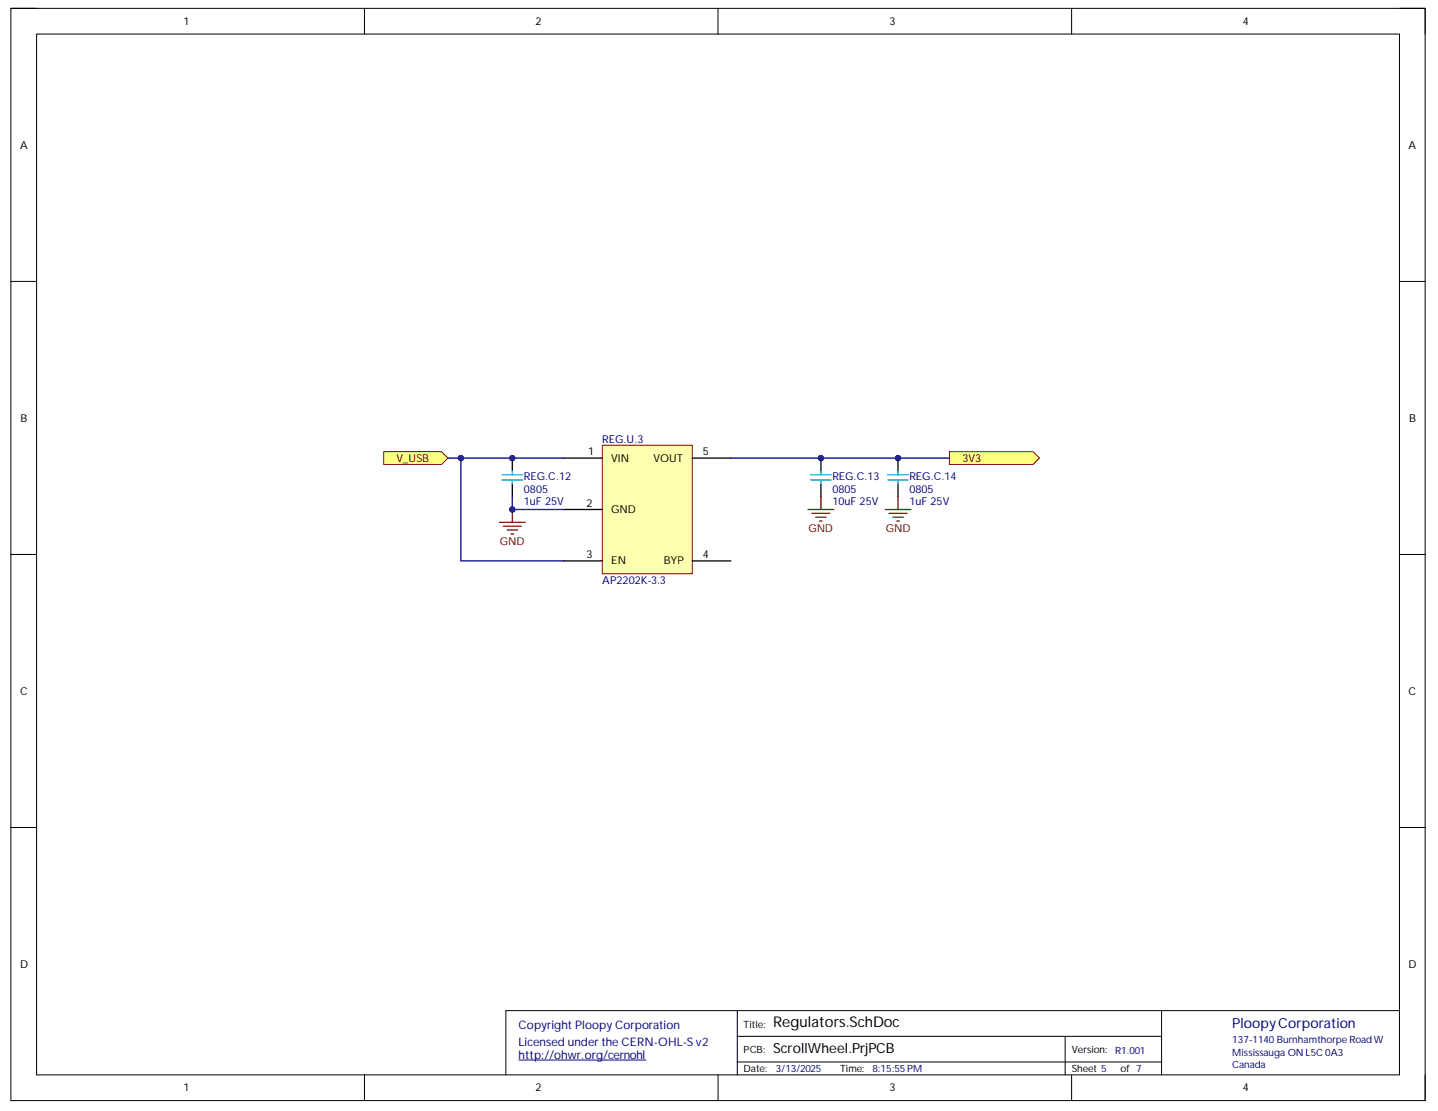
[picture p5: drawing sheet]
<svg xmlns="http://www.w3.org/2000/svg" width="279mm" height="216mm" viewBox="0 0 279 216" stroke-linecap="round" stroke-linejoin="round" font-family="sans-serif">
<path d="M2.1 1.6h274.8v212.3h-274.8z" fill="none" stroke="#000" stroke-width=".19"/>
<path d="M7.1 6.6h264.8v202.3h-264.8z" fill-rule="evenodd" fill="#fff"/>
<g fill="none" stroke="#000" stroke-width=".19">
<path d="M2.1 1.6h5M7.1 6.6h264.8v202.3h-264.8zM70.8 1.6v5M139.5 1.6v5M208.2 1.6v5M271.9 1.6h5v5M2.1 54.7h5M271.9 54.7h5M2.1 107.7h5M271.9 107.8h5M2.1 160.8h5M271.9 160.8h5"/>
<path d="M143.3 196.4v12.5M225.7 196.4v12.5M271.9 196.4h-173.6v12.5M70.8 208.9v5M139.5 208.9v5M143.3 201.4h82.4M143.3 206.4h82.4M207 201.4v7.5M208.2 208.9v5M276.9 208.9v5"/>
</g>
<path d="M100.8 206h24.7" fill="none" stroke="#000080" stroke-width=".19"/>
<path d="M99.5 99v2.5M157 99h5M157.7 99.8h3.5M159.5 96.5v2.5M97 101.5h5M97.8 102.3h3.5M98.5 103h2M99.3 103.8h.5M158.5 100.5h2M159.2 101.3h.5" fill="none" stroke="#800000" stroke-width=".25"/>
<circle cx="99.5" cy="99" r=".5" fill="#000080"/>
<circle cx="99.5" cy="99" r=".5" fill="none" stroke="#000080" stroke-width=".19"/>
<circle cx="99.5" cy="89" r=".5" fill="#000080"/>
<circle cx="99.5" cy="89" r=".5" fill="none" stroke="#000080" stroke-width=".19"/>
<path d="M99.5 89v2.5" fill="none" stroke="#000" stroke-width=".25"/>
<circle cx="99.5" cy="89" r=".5" fill="#000080"/>
<circle cx="99.5" cy="89" r=".5" fill="none" stroke="#000080" stroke-width=".19"/>
<path d="M99.5 94v2.5" fill="none" stroke="#000" stroke-width=".25"/>
<path d="M97.5 93.3h4M97.5 92.3h4M99.5 91.5v.8M99.5 93.3v.7" fill="none" stroke="#009cca" stroke-width=".25"/>
<path d="M74.6 87.8h11.2l1.3 1.2-1.3 1.3h-11.2z" fill-rule="evenodd" fill="#ffff80"/>
<path d="M74.6 87.8h11.2l1.3 1.2-1.3 1.3h-11.2z" fill="none" stroke="#800000" stroke-width=".19"/>
<path d="M184.5 87.8h16.2l1.3 1.2-1.3 1.3h-16.2z" fill-rule="evenodd" fill="#ffff80"/>
<path d="M184.5 87.8h16.2l1.3 1.2-1.3 1.3h-16.2z" fill="none" stroke="#800000" stroke-width=".19"/>
<circle cx="159.5" cy="89" r=".5" fill="#000080"/>
<circle cx="159.5" cy="89" r=".5" fill="none" stroke="#000080" stroke-width=".19"/>
<path d="M159.5 89v2.5" fill="none" stroke="#000" stroke-width=".25"/>
<circle cx="159.5" cy="89" r=".5" fill="#000080"/>
<circle cx="159.5" cy="89" r=".5" fill="none" stroke="#000080" stroke-width=".19"/>
<path d="M159.5 94v2.5" fill="none" stroke="#000" stroke-width=".25"/>
<path d="M157.5 93.3h4M157.5 92.3h4M159.5 91.5v.8M159.5 93.3v.7" fill="none" stroke="#009cca" stroke-width=".25"/>
<circle cx="174.5" cy="89" r=".5" fill="#000080"/>
<circle cx="174.5" cy="89" r=".5" fill="none" stroke="#000080" stroke-width=".19"/>
<path d="M174.5 89v2.5" fill="none" stroke="#000" stroke-width=".25"/>
<circle cx="174.5" cy="89" r=".5" fill="#000080"/>
<circle cx="174.5" cy="89" r=".5" fill="none" stroke="#000080" stroke-width=".19"/>
<path d="M174.5 94v2.5" fill="none" stroke="#000" stroke-width=".25"/>
<path d="M172.5 93.3h4M172.5 92.3h4M174.5 91.5v.8M174.5 93.3v.7" fill="none" stroke="#009cca" stroke-width=".25"/>
<path d="M172 99h5M172.7 99.8h3.5M174.5 96.5v2.5M173.5 100.5h2M174.2 101.3h.5" fill="none" stroke="#800000" stroke-width=".25"/>
<path d="M117 86.5h17.5v25h-17.5z" fill-rule="evenodd" fill="#ffffb0"/>
<path d="M117 86.5h17.5v25h-17.5z" fill="none" stroke="#800000" stroke-width=".19"/>
<path d="M109.5 89h7.5M109.5 99h7.5M134.5 89h7.5M109.5 109h7.5M134.5 109h7.5" fill="none" stroke="#000" stroke-width=".25"/>
<path d="M99.5 96.5v2.5h10" fill="none" stroke="#000080" stroke-width=".25"/>
<circle cx="99.5" cy="99" r=".5" fill="#000080"/>
<circle cx="99.5" cy="99" r=".5" fill="none" stroke="#000080" stroke-width=".19"/>
<path d="M109.5 89h-20v20h20" fill="none" stroke="#000080" stroke-width=".25"/>
<circle cx="89.5" cy="89" r=".5" fill="#000080"/>
<circle cx="89.5" cy="89" r=".5" fill="none" stroke="#000080" stroke-width=".19"/>
<path d="M87.1 89h2.4" fill="none" stroke="#000080" stroke-width=".25"/>
<circle cx="89.5" cy="89" r=".5" fill="#000080"/>
<circle cx="89.5" cy="89" r=".5" fill="none" stroke="#000080" stroke-width=".19"/>
<path d="M142 89h42.5" fill="none" stroke="#000080" stroke-width=".25"/>
<text font-size="2.9" x="150.2" y="199.6">Regulators.SchDoc</text>
<text font-size="2.7" fill="#000080" x="239.4" y="199.8">PloopyCorporation</text>
<text font-size="2.7" x="150.2" y="204.6">ScrollWheel.PrjPCB</text>
<g font-size="2.3" fill="#000080">
<text x="100.8" y="200">Copyright Ploopy Corporation</text>
<text x="100.8" y="203.2">Licensed under the CERN-OHL-S v2</text>
<text x="100.8" y="205.8">http://ohwr.org/cernohl</text>
</g>
<g font-size="2.1">
<text x="35.7" y="4.8">1</text>
<text x="104.1" y="4.8">2</text>
<text x="172.8" y="4.8">3</text>
<text x="241.4" y="4.8">4</text>
<text x="3.9" y="28.9">A</text>
<text x="273.7" y="28.9">A</text>
<text x="4" y="82">B</text>
<text x="273.8" y="82">B</text>
<text x="114.3" y="88.5">1</text>
<text x="118.8" y="89.7">VIN</text>
<text x="127" y="89.7">VOUT</text>
<text x="136.5" y="88.5">5</text>
<text x="114" y="98.4">2</text>
<text x="118.8" y="99.7">GND</text>
<text x="114" y="108.5">3</text>
<text x="118.8" y="109.7">EN</text>
<text x="129" y="109.7">BYP</text>
<text x="136.5" y="108.5">4</text>
<text x="3.9" y="135">C</text>
<text x="273.7" y="135">C</text>
<text x="3.9" y="188">D</text>
<text x="273.7" y="188">D</text>
<text x="35.7" y="212.1">1</text>
<text x="104.1" y="212.1">2</text>
<text x="172.8" y="212.1">3</text>
<text x="241.4" y="212.1">4</text>
</g>
<g font-size="2.1" fill="#800000">
<text x="77" y="89.7">V_USB</text>
<text x="187" y="89.7">3V3</text>
<text x="97.1" y="106">GND</text>
<text x="157.1" y="103.4">GND</text>
<text x="172.1" y="103.4">GND</text>
</g>
<g font-size="2.1" fill="#000080">
<text x="117" y="86">REG.U.3</text>
<text x="101.8" y="93.2">REG.C.12</text>
<text x="101.8" y="95.7">0805</text>
<text x="161.7" y="93.2">REG.C.13</text>
<text x="161.7" y="95.7">0805</text>
<text x="176.7" y="93.2">REG.C.14</text>
<text x="176.7" y="95.7">0805</text>
<text x="101.8" y="98.2">1uF 25V</text>
<text x="161.7" y="98.2">10uF 25V</text>
<text x="176.7" y="98.2">1uF 25V</text>
<text x="117" y="113.5">AP2202K-3.3</text>
</g>
<g font-size="1.9">
<text x="144.5" y="199.7">Title:</text>
<text x="144.5" y="208.4">Date:</text>
<text x="144.5" y="204.7">PCB:</text>
<text x="163.2" y="208.4">Time:</text>
<text x="208.2" y="204.7">Version:</text>
<text x="208.2" y="208.4">Sheet 5</text>
<text x="217.7" y="208.4">of 7</text>
</g>
<g font-size="1.9" fill="#000080">
<text x="239.4" y="202.6">137-1140 Burnhamthorpe Road W</text>
<text x="150.7" y="208.4">3/13/2025</text>
<text x="169.5" y="208.4">8:15:55 PM</text>
<text x="216.7" y="204.9">R1.001</text>
<text x="239.4" y="205.2">Mississauga ON L5C 0A3</text>
<text x="239.4" y="207.6">Canada</text>
</g>
</svg>
